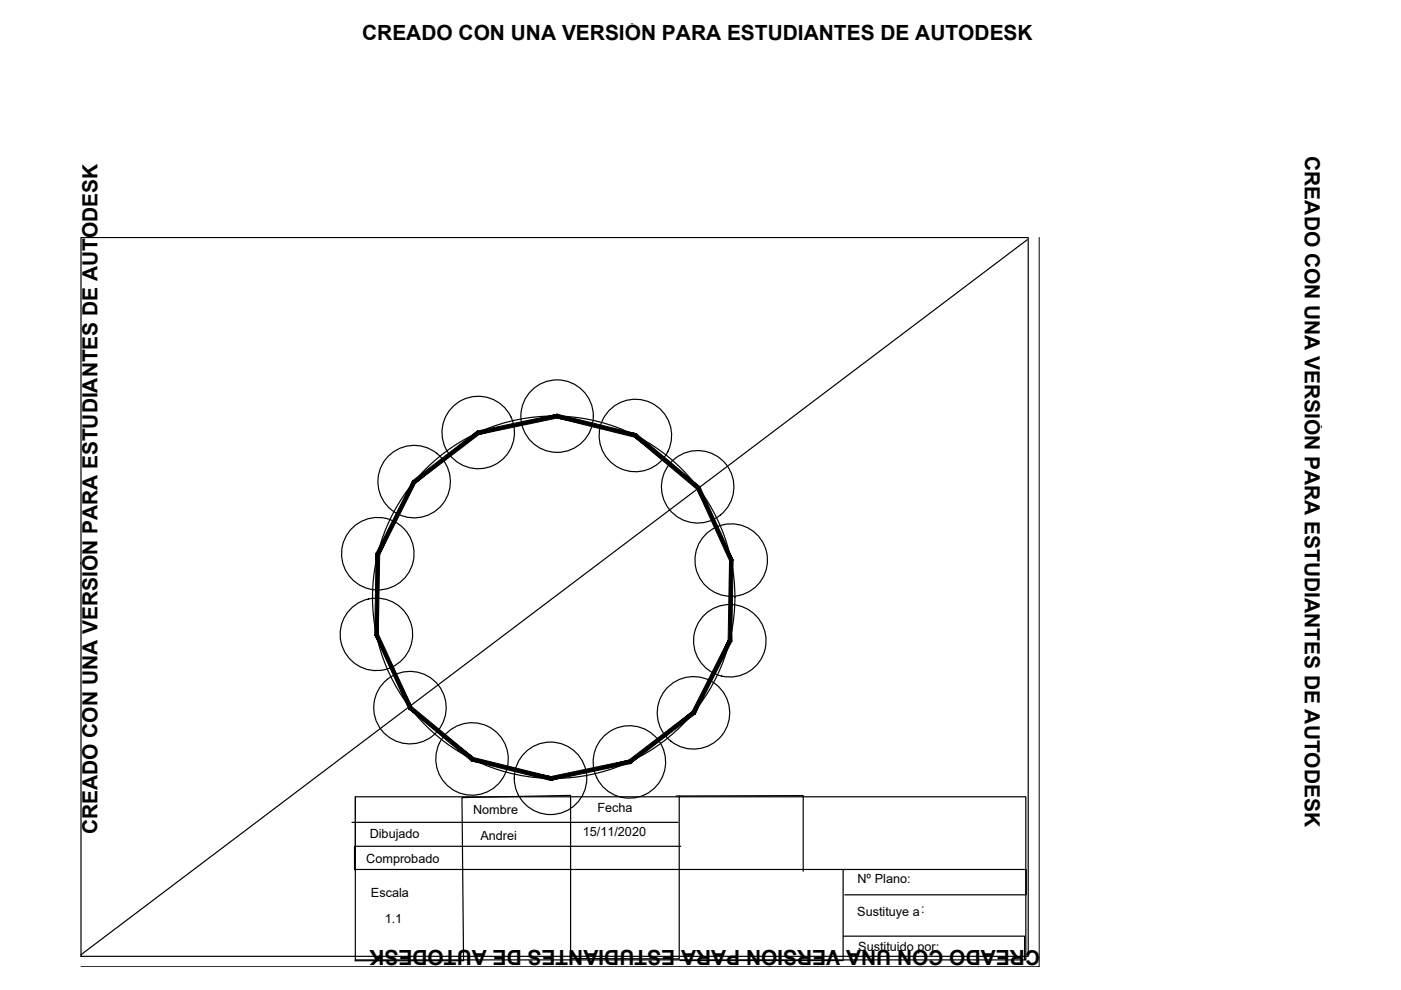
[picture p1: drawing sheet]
<svg xmlns="http://www.w3.org/2000/svg" width="297mm" height="210mm" viewBox="0 0 297 210" stroke-linecap="round" stroke-linejoin="round" font-family="sans-serif">
<!-- layer: 0 -->
<g fill="none" stroke="#000" stroke-width=".25">
<path d="M17.2 50.4h200.8v152.4h-200.8zM217.8 50.8l-200.6 151.6M74.6 174.4h69.1M75.3 168.9h142.2v34.6h-142.2zM75.3 169v15.3h142.2M143.4 168.8l26.9-.1v16M144 168.7v34.6l-23-.1v-34.6l-23.1 .5 .4 34.6h-23M144.3 179.4h-69.1v5M178.8 184.4v19.3h-34.6M178.8 198.5h38.4v4.9M179.1 189.7h38.4v-5.4v5.4"/>
<circle cx="101.4" cy="91.7" r="7.7"/>
<circle cx="118.1" cy="88.2" r="7.7"/>
<circle cx="134.7" cy="92.3" r="7.7"/>
<circle cx="80.1" cy="117.4" r="7.7"/>
<circle cx="87.8" cy="102.1" r="7.7"/>
<circle cx="147.9" cy="103.2" r="7.7"/>
<circle cx="155" cy="118.8" r="7.7"/>
<circle cx="79.8" cy="134.5" r="7.7"/>
<circle cx="117.4" cy="126.6" r="38.4"/>
<circle cx="154.7" cy="135.9" r="7.7"/>
<circle cx="86.9" cy="150" r="7.7"/>
<circle cx="147" cy="151.1" r="7.7"/>
<circle cx="100.1" cy="160.9" r="7.7"/>
<circle cx="116.7" cy="165" r="7.7"/>
<circle cx="133.4" cy="161.6" r="7.7"/>
</g>
<path d="M87.6 101.8l.5 .6 13.1-11zM88.1 102.4l13.1-11 .4 .7zM101.2 91.4l.4 .7 16.5-4.3zM101.6 92.1l16.5-4.3v.8zM118.1 87.8v.8l16.8 3.4zM118.1 88.6l16.8 3.4-.3 .7zM134.9 92l-.3 .7 13.8 10.5zM134.6 92.7l13.8 10.5-.6 .5zM147.8 103.7l7.6 15-7-15.5zM147.8 103.7l7.6 15-.7 .2zM154.7 118.9l.4 17.1 .3-17.3zM154.7 118.9l.4 17.1-.7-.2zM154.4 135.8l-7.1 15.6 7.8-15.4zM154.4 135.8l-7.1 15.6-.6-.5zM133.6 161.9l13.7-10.5-.6-.5zM133.3 161.2l13.4-10.3-13.1 11zM116.7 165.5l16.9-3.6-.3-.7zM116.7 164.7l16.6-3.5-16.6 4.3zM99.9 161.3l16.8 4.2v-.8zM100.3 160.6l16.4 4.1-16.8-3.4zM86.6 150.3l13.3 11 .4-.7zM86.6 150.3l.7-.5 13 10.8zM79.4 134.6l7.2 15.7 .7-.5zM79.4 134.6l.8-.2 7.1 15.4zM79.7 117.3l-.3 17.3 .8-.2zM79.7 117.3l.8 .2-.3 16.9zM87.5 102l-7.8 15.3 .8 .2zM87.5 102l.7 .3-7.7 15.2z" fill="#000" stroke="#000" stroke-width=".21"/>
<path d="M220.3 50.3v154.7h-203.1" fill="none" stroke="#000" stroke-width=".21"/>
<g font-size="4.4">
<text x="76.8" y="8.5">CREADO CON UNA VERSIÓN PARA ESTUDIANTES DE AUTODESK</text>
<text x="276.6" y="33.1" transform="rotate(90 276.6 33.1)">CREADO CON UNA VERSIÓN PARA ESTUDIANTES DE AUTODESK</text>
<text x="20.6" y="176.9" transform="rotate(-90 20.6 176.9)">CREADO CON UNA VERSIÓN PARA ESTUDIANTES DE AUTODESK</text>
<text x="220.5" y="201.5" transform="rotate(180 220.5 201.5)">CREADO CON UNA VERSIÓN PARA ESTUDIANTES DE AUTODESK</text>
</g>
<g font-size="2.7">
<text x="100.3" y="172.5">Nombre</text>
<text x="126.6" y="172.2">Fecha</text>
<text x="78.4" y="177.6">Dibujado</text>
<text x="101.8" y="178.1">Andrei</text>
<text x="123.6" y="177.3">15/11/2020</text>
<text x="77.7" y="183.1">Comprobado</text>
<text x="78.6" y="190.2">Escala</text>
<text x="181.8" y="187.2">Nº Plano:</text>
<text x="81.6" y="195.8">1.1</text>
<text x="181.8" y="194.3">Sustituye a</text>
<text x="195.3" y="193.6">:</text>
<text x="182" y="201.5">Sustituido por:</text>
</g>
</svg>
